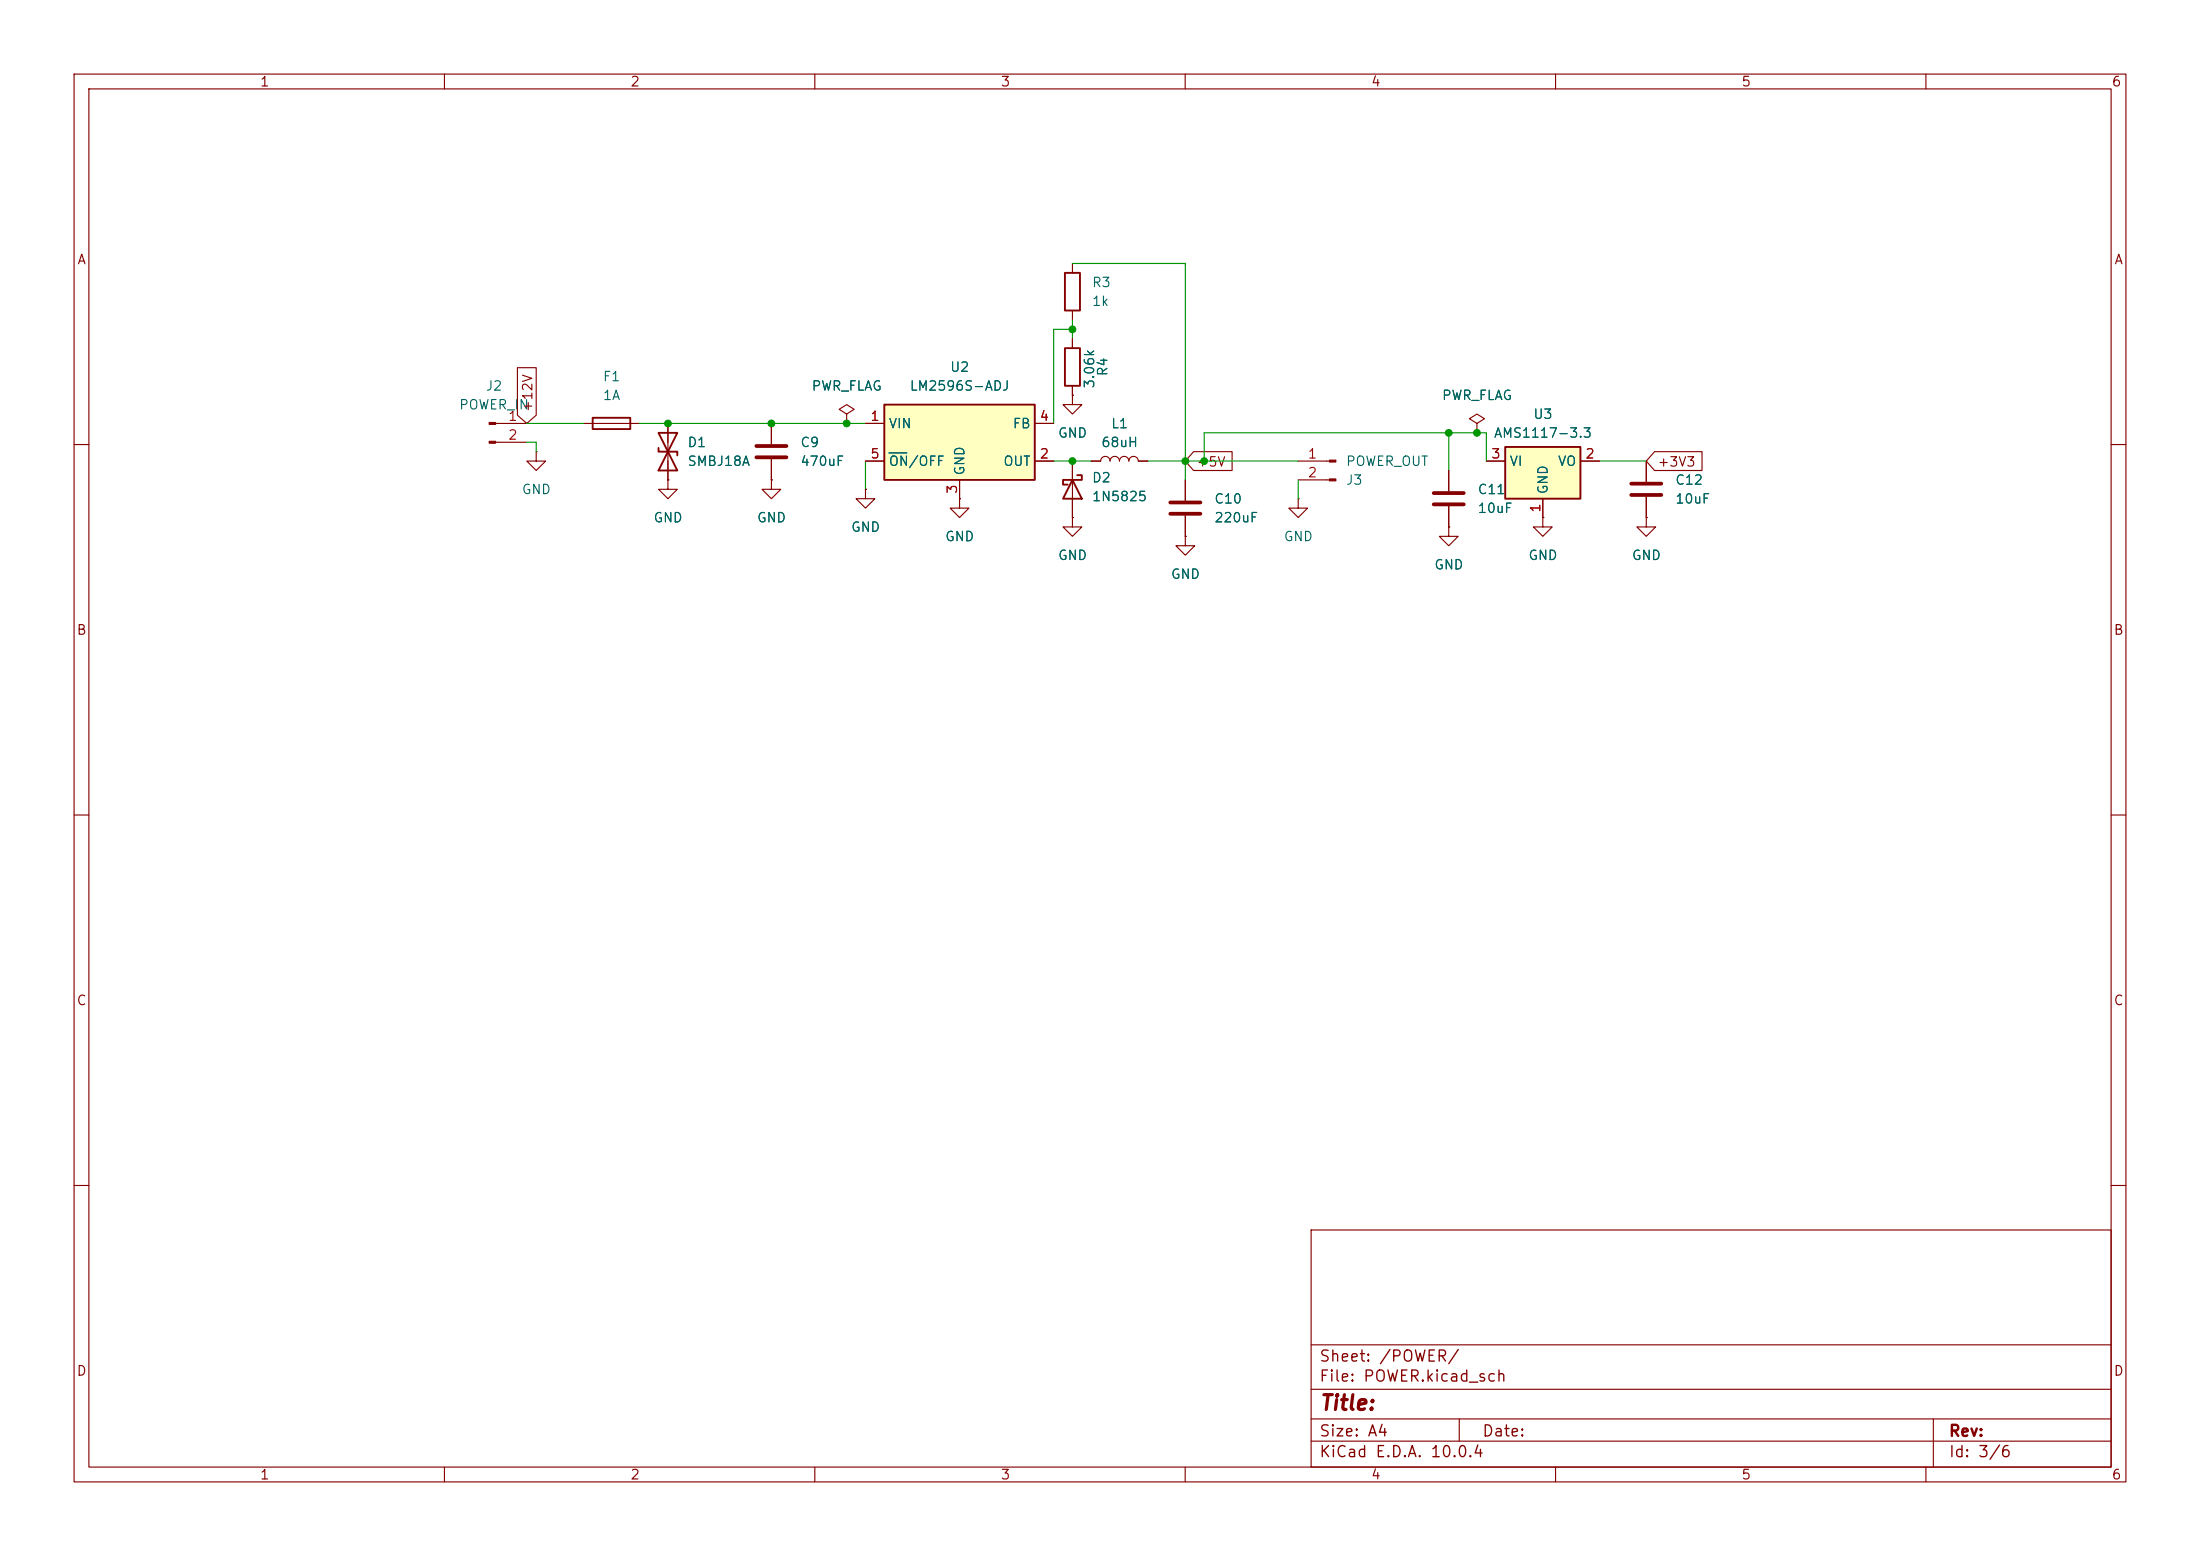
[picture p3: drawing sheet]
<svg xmlns="http://www.w3.org/2000/svg" width="297mm" height="210mm" viewBox="0 0 297 210" stroke-linecap="round" stroke-linejoin="round" font-family="sans-serif">
<g fill="none" stroke="#840000" stroke-width=".15">
<path d="M10 10h277v190h-277zM12 12h273v186h-273zM60 10v2M110 10v2M160 10v2M210 10v2M260 10v2M199.4 57.2l1-.7-1-.6-1 .6 1 .7v1.2M199.4 58.4h.1M10 60h2M72.4 61v1.2h1.3l-1.3 1.3-1.3-1.3h1.3M72.4 61h.1"/>
<path d="M129.5 67.3v1.3h1.3l-1.3 1.3-1.2-1.3h1.2M129.5 67.3h.1M144.8 62.2v7.7M160 72.4v1.3h1.3l-1.3 1.2-1.3-1.2h1.3M160 72.4h.1M285 60h2M10 110h2M285 110h2M10 160h2M177 166h108v32h-108zM285 160h2M60 198v2"/>
<path d="M110 198v2M160 198v2M177 194.5h108M177 191.5h108M177 187.5h108M177 181.5h108M197 191.5v3M210 198v2M260 198v2M261 191.5v6.5"/>
</g>
<path d="M144.8 64.8l1.2 2.5h-2.5zM145.4 64.1h.6v.7h-2.5v.6h.6" fill="none" stroke="#840000" stroke-width=".25"/>
<path d="M119.4 54.6h20.3v10.2h-20.3z" fill="#ffffc2"/>
<path d="M143.8 36.8h2v5.1h-2zM80 56.4h5.1v1.5h-5.1zM88.9 58.4h2.5l-2.5 5.1h2.5zM119.4 54.6h20.3v10.2h-20.3zM143.8 47h2v5.1h-2zM88.9 60.5v.5h2.5v.5" fill="none" stroke="#840000" stroke-width=".25"/>
<g fill="none" stroke="#840000" stroke-width=".15">
<path d="M144.8 35.6v1.2M66.9 57.2h4.2M66.9 59.7h4.2M78.7 57.2h7.7M90.2 57.2v7.6M104.1 57.2v2.7M114.3 55.9l1-.7-1-.6-1 .6 1 .7v1.3M114.3 57.2h.1M116.8 57.2h2.6M139.7 57.2h2.5M144.8 53.3v1.3h1.2l-1.2 1.3-1.3-1.3h1.3M144.8 53.3h.1"/>
<path d="M144.8 41.9v1.3M144.8 45.7v1.3M144.8 52.1v1.2M90.2 64.8v1.2h1.2l-1.2 1.3-1.3-1.3h1.3M90.2 64.8h.1M104.1 64.8v1.2h1.3l-1.3 1.3-1.2-1.3h1.2M104.1 64.8h.1M104.1 62v2.8M116.8 66v1.3h1.3l-1.3 1.3-1.2-1.3h1.2M116.8 66h.1M116.8 62.2h2.6M129.5 64.8v2.5"/>
<path d="M139.7 62.2h2.5M147.3 62.2h1.3a.64 .64 0 0 1 .6-.6 .64 .64 0 0 1 .7 .6 .64 .64 0 0 1 .6-.6 .64 .64 0 0 1 .6 .6 .64 .64 0 0 1 .7-.6 .64 .64 0 0 1 .6 .6 .64 .64 0 0 1 .6-.6 .64 .64 0 0 1 .7 .6h1.2M160 64.8v2.8M160 69.6v2.8M175.3 67.3v1.3h1.2l-1.2 1.3-1.3-1.3h1.3M175.3 67.3h.1M175.3 62.2h4.2M175.3 64.8h4.2M195.6 71.1v1.3h1.2l-1.2 1.3-1.3-1.3h1.3M195.6 71.1h.1M208.3 69.9v1.2h1.2l-1.2 1.3-1.3-1.3h1.3M208.3 69.9h.1"/>
<path d="M222.2 69.9v1.2h1.3l-1.3 1.3-1.2-1.3h1.2M222.2 69.9h.1M222.2 62.2v2.8M222.2 67.1v2.8"/>
</g>
<path d="M120 61.1h2.4" fill="none" stroke="#006464" stroke-width=".15"/>
<path d="M102.1 60.2h4.1M102.1 61.7h4.1M158 67.8h4.1M158 69.3h4.1M220.2 65.3h4.1M220.2 66.8h4.1" fill="none" stroke="#840000" stroke-width=".51"/>
<g fill="#840000" stroke="#840000" stroke-width=".15">
<path d="M66 57h.9v.3h-.9z"/>
<path d="M66 59.6h.9v.2h-.9z"/>
<path d="M179.5 62.1h.8v.3h-.8z"/>
<path d="M179.5 64.6h.8v.3h-.8z"/>
</g>
<path d="M203.2 60.3h10.2v7h-10.2z" fill="#ffffc2"/>
<path d="M203.2 60.3h10.2v7h-10.2z" fill="none" stroke="#840000" stroke-width=".25"/>
<g fill="none" stroke="#840000" stroke-width=".15">
<path d="M69.8 49.6h2.6v6.4l-1.3 1.2-1.3-1.2zM90.2 57.2v2.5M104.1 57.2v2.7M114.3 57.2h.1M116.8 57.2h2.6M139.7 57.2h2.5M144.8 53.3h.1M144.8 45.7v1.3M144.8 52.1v1.2M199.4 58.4h.1M90.2 64.8h.1M90.2 62.2v2.6"/>
<path d="M104.1 64.8h.1M104.1 62v2.8M116.8 66h.1M116.8 62.2h2.6M129.5 67.3h.1M129.5 64.8v2.5M139.7 62.2h2.5M144.8 69.9v1.2h1.2l-1.2 1.3-1.3-1.3h1.3M144.8 69.9h.1M144.8 62.2v2.6M144.8 67.3v2.6M147.3 62.2h1.3"/>
<path d="M153.7 62.2h1.2M160 72.4h.1M160 64.8v2.8M160 69.6v2.8M161.1 61h5.2v2.5h-5.2l-1.1-1.3zM195.6 71.1h.1M195.6 63.5v2.8M195.6 68.3v2.8M200.7 62.2h2.5M208.3 69.9h.1M208.3 67.3v2.6M213.4 62.2h2.5"/>
<path d="M222.2 69.9h.1M222.2 62.2v2.8M222.2 67.1v2.8M223.4 61h6.4v2.5h-6.4l-1.2-1.3z"/>
</g>
<path d="M193.5 66.5h4.1M193.5 68.1h4.1" fill="none" stroke="#840000" stroke-width=".51"/>
<g fill="none" stroke="#009600" stroke-width=".15">
<path d="M144.8 35.6h15.2v29.2M71.1 57.2h7.6M71.1 59.7h1.3v1.3M86.4 57.2h30.4M144.8 44.5h-2.6v12.7M144.8 43.2v2.5M195.6 58.4v5.1M116.8 62.2v3.8M142.2 62.2h5.1M154.9 62.2h20.4M162.6 62.2v-3.8h38.1v3.8M175.3 64.8v2.5"/>
<path d="M215.9 62.2h6.3"/>
</g>
<path d="M120 61.1h2.4" fill="none" stroke="#006464" stroke-width=".15"/>
<g fill="#009600" stroke="#009600" stroke-width=".14">
<circle cx="144.8" cy="44.5" r=".46"/>
<circle cx="144.8" cy="62.2" r=".46"/>
<circle cx="90.2" cy="57.2" r=".46"/>
<circle cx="104.1" cy="57.2" r=".46"/>
<circle cx="114.3" cy="57.2" r=".46"/>
<circle cx="199.4" cy="58.4" r=".46"/>
<circle cx="195.6" cy="58.4" r=".46"/>
<circle cx="160" cy="62.2" r=".46"/>
<circle cx="162.6" cy="62.2" r=".46"/>
</g>
<text font-size="2" fill="#840000" x="178" y="190.8">Title:</text>
<g font-size="1.5" fill="#840000">
<text x="178" y="184.2">Sheet: /POWER/</text>
<text x="178" y="186.9">File: POWER.kicad_sch</text>
<text x="178" y="197.1">KiCad E.D.A. 10.0.4</text>
<text x="178" y="194.3">Size: A4</text>
<text x="200" y="194.3">Date:</text>
<text x="263" y="194.3">Rev:</text>
<text x="263" y="197.1">Id: 3/6</text>
</g>
<g font-size="1.3" fill="#840000">
<text x="35" y="12">1</text>
<text x="85" y="12">2</text>
<text x="135" y="12">3</text>
<text x="185" y="12">4</text>
<text x="235" y="12">5</text>
<text x="285" y="12">6</text>
<text x="10.3" y="36">A</text>
<text x="285.3" y="36">A</text>
<text x="72.2" y="55.7" transform="rotate(-90 72.2 55.7)">+12V</text>
<text x="161.4" y="63.3">+5V</text>
<text x="223.7" y="63.3">+3V3</text>
<text x="10.3" y="86">B</text>
<text x="285.3" y="86">B</text>
<text x="10.3" y="136">C</text>
<text x="285.3" y="136">C</text>
<text x="10.3" y="186">D</text>
<text x="285.3" y="186">D</text>
<text x="35" y="200">1</text>
<text x="85" y="200">2</text>
<text x="135" y="200">3</text>
<text x="185" y="200">4</text>
<text x="235" y="200">5</text>
<text x="285" y="200">6</text>
</g>
<g font-size="1.3" fill="#006464">
<text x="147.3" y="39.1">R3</text>
<text x="147.3" y="41.6">1k</text>
<text x="65.5" y="53">J2</text>
<text x="81.3" y="51.8">F1</text>
<text x="109.5" y="53">PWR_FLAG</text>
<text x="122.7" y="53">LM2596S-ADJ</text>
<text x="128.2" y="50.5">U2</text>
<text x="148" y="52.5" transform="rotate(-90 148 52.5)">3.06k</text>
<text x="149.8" y="50.9" transform="rotate(-90 149.8 50.9)">R4</text>
<text x="61.9" y="55.6">POWER_IN</text>
<text x="81.3" y="54.3">1A</text>
<text x="119.9" y="58.1">VIN</text>
<text x="136.6" y="58.1">FB</text>
<text x="142.7" y="59.4">GND</text>
<text x="149.9" y="58.1">L1</text>
<text x="194.6" y="54.3">PWR_FLAG</text>
<text x="201.6" y="59.4">AMS1117-3.3</text>
<text x="206.9" y="56.9">U3</text>
<text x="92.7" y="60.7">D1</text>
<text x="92.7" y="63.2">SMBJ18A</text>
<text x="108" y="60.7">C9</text>
<text x="108" y="63.2">470uF</text>
<text x="119.9" y="63.2">ON/OFF</text>
<text x="130.5" y="64.3" transform="rotate(-90 130.5 64.3)">GND</text>
<text x="135.4" y="63.2">OUT</text>
<text x="147.3" y="65.4">D2</text>
<text x="148.6" y="60.7">68uH</text>
<text x="181.6" y="65.7">J3</text>
<text x="181.6" y="63.2">POWER_OUT</text>
<text x="203.7" y="63.2">VI</text>
<text x="210.2" y="63.2">VO</text>
<text x="226.1" y="65.7">C12</text>
<text x="70.4" y="67">GND</text>
<text x="88.1" y="70.8">GND</text>
<text x="102.1" y="70.8">GND</text>
<text x="147.3" y="68">1N5825</text>
<text x="163.8" y="70.8">220uF</text>
<text x="163.8" y="68.3">C10</text>
<text x="199.4" y="67">C11</text>
<text x="199.4" y="69.6">10uF</text>
<text x="209.3" y="66.8" transform="rotate(-90 209.3 66.8)">GND</text>
<text x="226.1" y="68.3">10uF</text>
<text x="114.8" y="72.1">GND</text>
<text x="127.5" y="73.4">GND</text>
<text x="142.7" y="75.9">GND</text>
<text x="173.2" y="73.4">GND</text>
<text x="193.5" y="77.2">GND</text>
<text x="206.2" y="75.9">GND</text>
<text x="220.2" y="75.9">GND</text>
<text x="158" y="78.4">GND</text>
</g>
<g font-size="1.3" fill="#a90000">
<text x="68.5" y="57.1">1</text>
<text x="68.5" y="59.7">2</text>
<text x="117.4" y="57.1">1</text>
<text x="140.3" y="57.1">4</text>
<text x="117.4" y="62.2">5</text>
<text x="140.3" y="62.2">2</text>
<text x="176.5" y="62.2">1</text>
<text x="176.5" y="64.7">2</text>
<text x="201.2" y="62.2">3</text>
<text x="213.9" y="62.2">2</text>
<text x="129.5" y="66.7" transform="rotate(-90 129.5 66.7)">3</text>
<text x="208.3" y="69.3" transform="rotate(-90 208.3 69.3)">1</text>
</g>
</svg>
